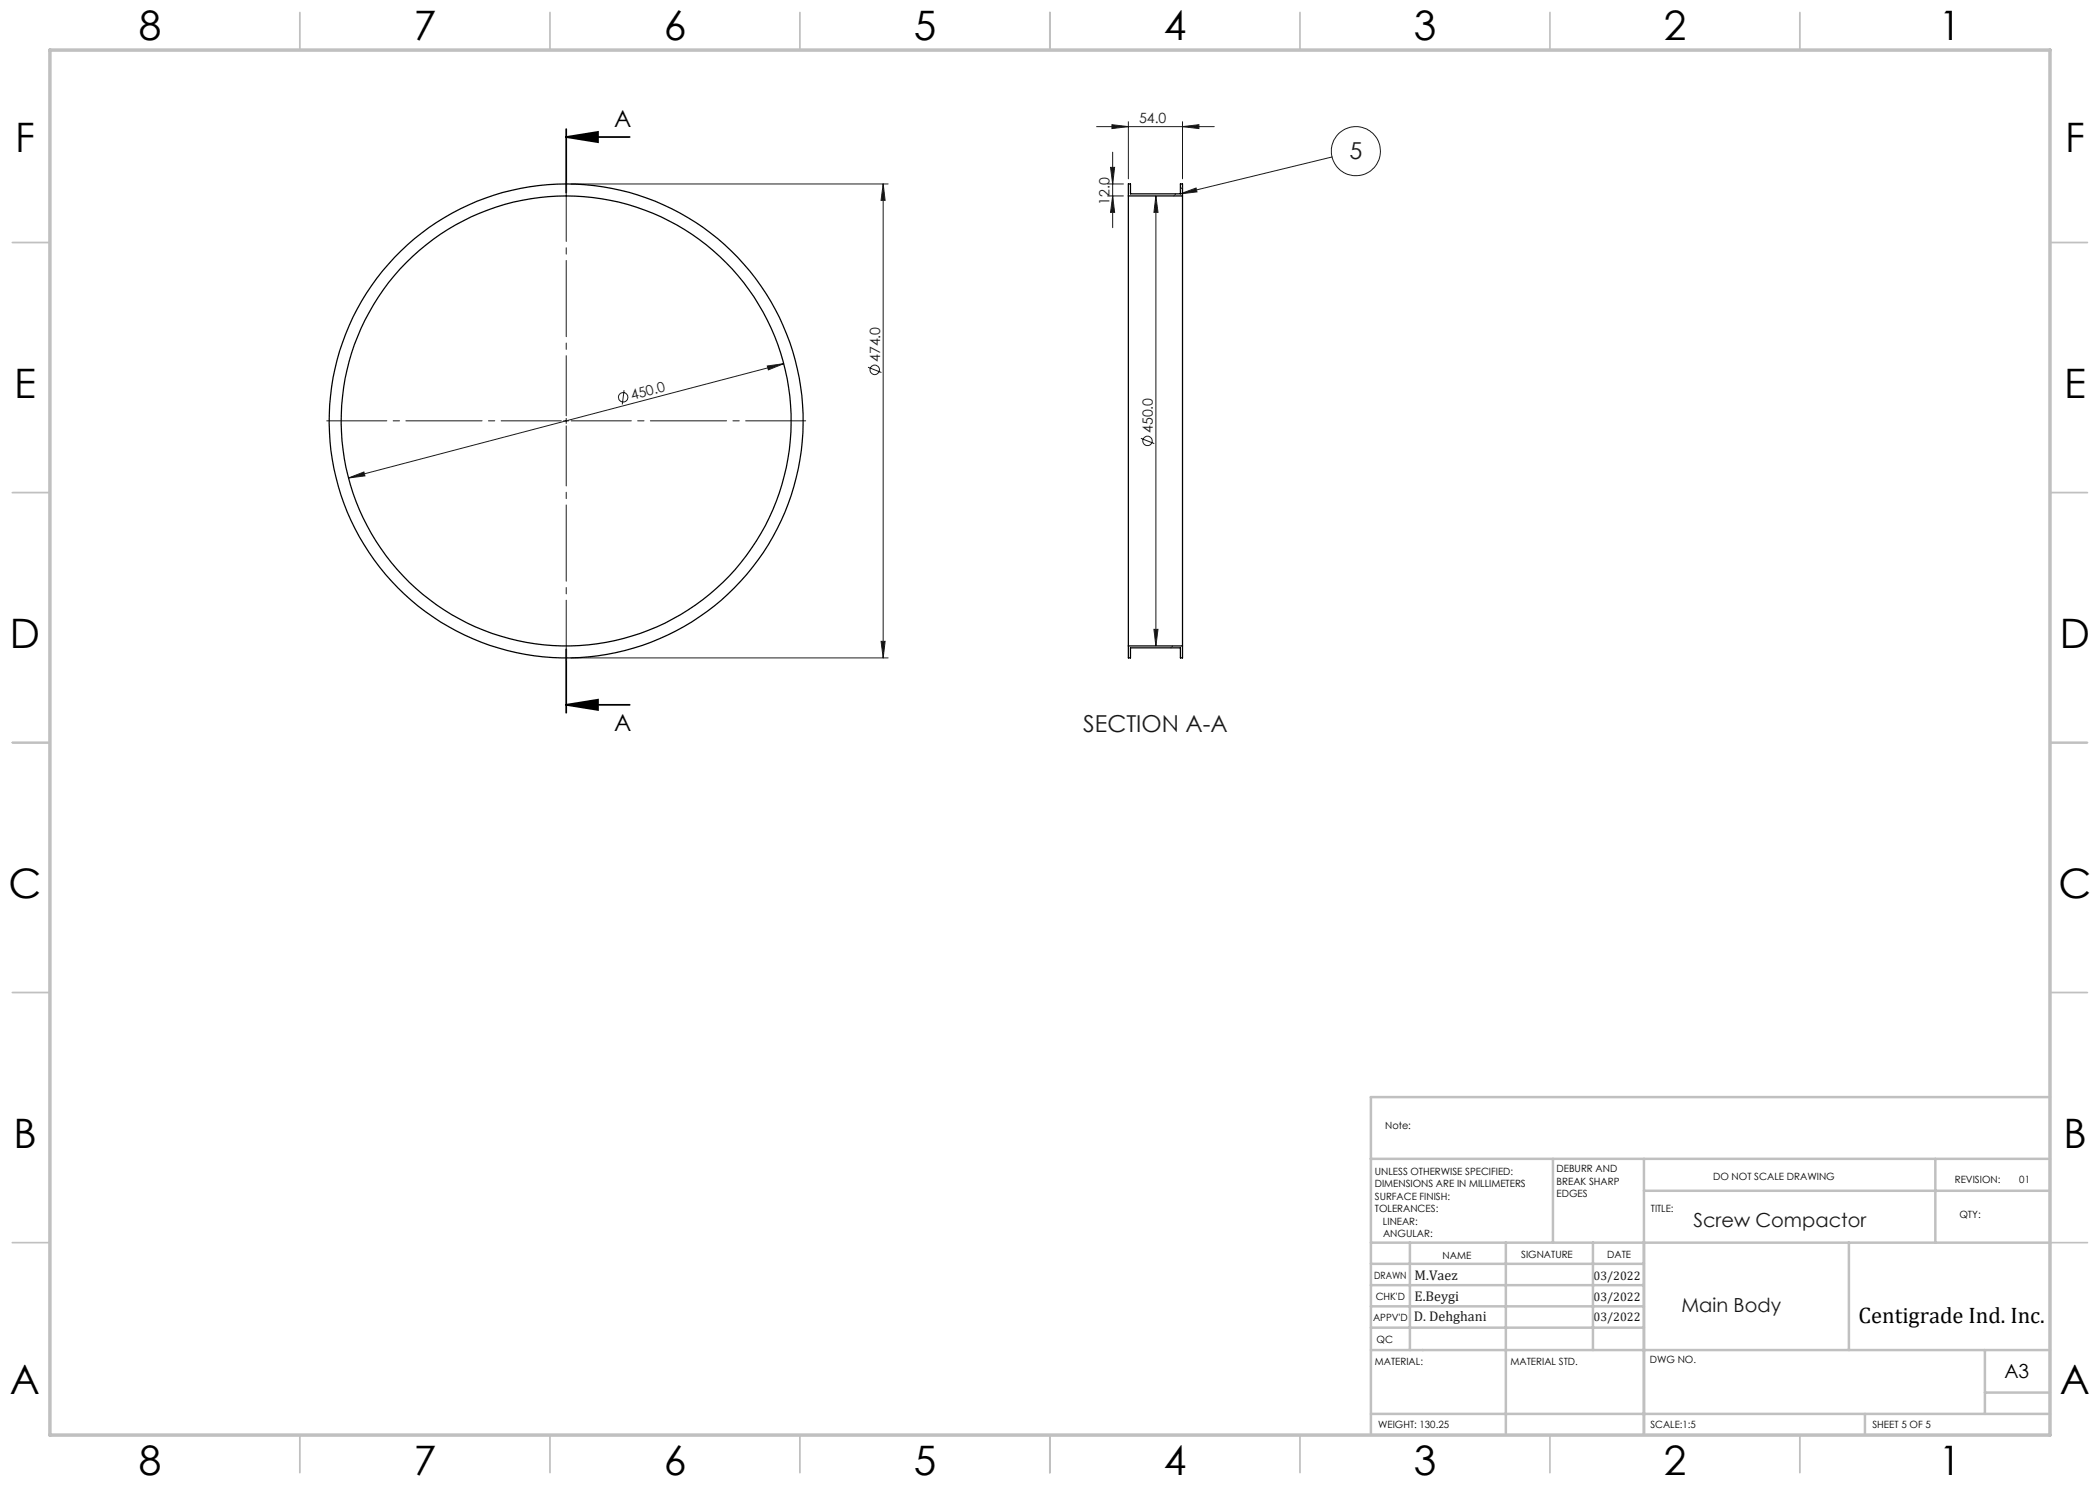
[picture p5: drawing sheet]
<svg xmlns="http://www.w3.org/2000/svg" width="420mm" height="297mm" viewBox="0 0 420 297" stroke-linecap="round" stroke-linejoin="round" font-family="sans-serif">
<g fill="none" stroke="#191924" stroke-width=".2">
<path d="M114.2 36.8h63.4M176.6 36.8v94.8M176.6 36.8l.4 3.3h-.8zM219.3 25.3h23.6M221.5 39.2h3.2M221.5 36.8h3.2M222.1 33.5h.8l-.4 3.3zM222.4 24.9l3.3 .4-3.3 .4zM222.5 39.2l.4 3.3h-.8zM222.5 30.4v15.1M225.7 24.3v11.5M231.2 39.2l.4 3.3h-.8z"/>
<path d="M231.2 39.2v90M236.1 38.8l3.1-1.2 .2 .8zM236.5 25.3l3.3-.4v.8zM236.5 24.3v11.5M266.4 31.4l-30.3 7.4M124.8 78l-.3 2.9M153.5 73.2l3.2-.5-3 1.3zM156.7 72.7l-87 22.9M173.6 73.4l2.7 1.1M69.7 95.6l3.1-1.2 .2 .8zM112.7 84.2h1M113.2 83.7v1"/>
<path d="M228.2 87.7l2.7 1M114.2 131.6h63.4M176.2 128.3h.8l-.4 3.3zM230.8 125.9h.8l-.4 3.3z"/>
<circle cx="271.2" cy="30.2" r="4.9"/>
<circle cx="124.6" cy="79.5" r=".94"/>
<circle cx="174.9" cy="74" r=".95"/>
<circle cx="229.5" cy="88.2" r=".94"/>
</g>
<path d="M113.2 27.4h12.7M113.2 25.8v12.7M113.2 27.4l6.4-1v2zM113.2 129.9v12.7M113.2 141h12.7M113.2 141l6.4-1.1v2.1z" fill="none" stroke="#000" stroke-width=".35"/>
<path d="M112.2 84.2h-46.9M113.2 83.2v-46.9M113.2 85.2v46.9M114.2 84.2h46.9" fill="none" stroke="#191924" stroke-width=".2" stroke-dasharray="15.2 1.3 1.3 1.3" stroke-dashoffset="3.2"/>
<g fill="none" stroke="#c0c0c0" stroke-width=".35">
<path d="M60 2.5v7.5M110 2.5v7.5M160 2.5v7.5M210 2.5v7.5M260 2.5v7.5M310 2.5v7.5M360 2.5v7.5M2.5 48.5h7.5M410 48.5h7.5M2.5 98.5h7.5M410 98.5h7.5M2.5 148.5h7.5"/>
<path d="M410 148.5h7.5M2.5 198.5h7.5M410 198.5h7.5M2.5 248.5h7.5M410 248.5h7.5M60 287v7.5M110 287v7.5M160 287v7.5M210 287v7.5M260 287v7.5M310 287v7.5M360 287v7.5"/>
</g>
<g fill="none" stroke="#c0c0c0" stroke-width=".5">
<path d="M410 219.4h-135.8v67.4M274.2 231.8h135.8M310.6 231.8v16.7M328.8 231.8v55.2M328.8 238.2h81.2M387.1 231.8v16.7M274.2 248.5h135.8M274.2 257h54.6M274.2 252.8h54.6M282 248.5v21.5M301.2 248.5v38.3M318.6 248.5v21.5"/>
<path d="M369.8 248.5v21.5M274.2 265.5h54.6M274.2 261.3h54.6M274.2 270h135.8M397 270v12.8M397 278.5h13M274.2 282.8h135.8M373 282.8v4.2"/>
</g>
<path d="M10 10h400v277h-400z" fill="none" stroke="#c0c0c0" stroke-width=".7"/>
<path d="M113.2 27.4l6.4-1v2zM113.2 141l6.4-1.1v2.1z" fill="#000"/>
<g fill="#191924">
<path d="M236.1 38.8l3.1-1.2 .2 .8z"/>
<path d="M236.5 25.3l3.3-.4v.8zM222.4 24.9l3.3 .4-3.3 .4z"/>
<path d="M69.7 95.6l3.3-.4-.2-.8zM153.5 73.2l.2 .8 3-1.3z"/>
<path d="M222.5 39.2l.4 3.3h-.8zM222.1 33.5h.8l-.4 3.3zM230.8 125.9h.8l-.4 3.3zM231.2 39.2l.4 3.3h-.8z"/>
<path d="M176.6 36.8l.4 3.3h-.8zM176.2 128.3h.8l-.4 3.3z"/>
</g>
<g fill="none" stroke="#000" stroke-width=".25">
<path d="M225.7 39.2v90M225.7 39.2v-2.4h.4v2h10v-2h.4v2.4M225.7 39.2h10.8M236.5 39.2v90M225.7 129.2v2.4h.4v-2h10v2h.4v-2.4M225.7 129.2h10.8"/>
<circle cx="113.2" cy="84.2" r="45"/>
<circle cx="113.2" cy="84.2" r="47.4"/>
</g>
<path d="M235.2 38.8l-.4 .4M236.5 37.5l-.4 .3M234.6 129.2l-.4 .4" fill="none" stroke="#191924" stroke-width=".2"/>
<g font-size="8.1">
<text x="27.8" y="8">8</text>
<text x="82.8" y="8">7</text>
<text x="132.8" y="8">6</text>
<text x="182.8" y="8">5</text>
<text x="232.8" y="8">4</text>
<text x="282.8" y="8">3</text>
<text x="332.8" y="8">2</text>
<text x="387.8" y="8">1</text>
<text x="3" y="30.4">F</text>
<text x="413" y="30.4">F</text>
<text x="2.8" y="79.6">E</text>
<text x="412.8" y="79.6">E</text>
<text x="2" y="129.6">D</text>
<text x="412" y="129.6">D</text>
<text x="1.7" y="179.6">C</text>
<text x="411.7" y="179.6">C</text>
<text x="2.7" y="229.6">B</text>
<text x="412.7" y="229.6">B</text>
<text x="2" y="278.9">A</text>
<text x="412" y="278.9">A</text>
<text x="27.8" y="295">8</text>
<text x="82.8" y="295">7</text>
<text x="132.8" y="295">6</text>
<text x="182.8" y="295">5</text>
<text x="232.8" y="295">4</text>
<text x="282.8" y="295">3</text>
<text x="332.8" y="295">2</text>
<text x="387.8" y="295">1</text>
</g>
<g font-size="4.7">
<text x="122.8" y="25.4">A</text>
<text x="122.8" y="146.3">A</text>
</g>
<g font-size="4.7" fill="#191924">
<text x="269.9" y="31.9">5</text>
<text x="216.6" y="146.3">SECTION A-A</text>
</g>
<text font-size="4.5" x="371.7" y="264.6">Centigrade Ind. Inc.</text>
<g font-size="3.9" fill="#191924">
<text x="338.7" y="245.3">Screw Compactor</text>
<text x="336.3" y="262.3">Main Body</text>
</g>
<text font-size="3.9" x="400.9" y="275.5">A3</text>
<g font-size="2.8" fill="#191924">
<text x="227.8" y="24.7">54.0</text>
<text x="221.9" y="41" transform="rotate(-90 221.9 41)">12.0</text>
<text x="176" y="72.4" transform="rotate(-90 176 72.4)">474.0</text>
<text x="126.4" y="80.1" transform="rotate(-15 126.4 80.1)">450.0</text>
<text x="230.6" y="86.6" transform="rotate(-90 230.6 86.6)">450.0</text>
<text x="282.9" y="255.9">M.Vaez</text>
<text x="282.9" y="260.1">E.Beygi</text>
<text x="282.8" y="264.2">D. Dehghani</text>
</g>
<g font-size="2.5" fill="#191924">
<text x="318.7" y="255.9">03/2022</text>
<text x="318.7" y="260.1">03/2022</text>
<text x="318.7" y="264.2">03/2022</text>
</g>
<g font-size="2">
<text x="277" y="225.8">Note:</text>
<text x="275" y="234.9">UNLESS OTHERWISE SPECIFIED:</text>
<text x="275" y="237.4">DIMENSIONS ARE IN MILLIMETERS</text>
<text x="275" y="239.9">SURFACE FINISH:</text>
<text x="311.3" y="234.5">DEBURR AND</text>
<text x="311.3" y="237">BREAK SHARP</text>
<text x="311.3" y="239.5">EDGES</text>
<text x="342.6" y="236">DO NOT SCALE DRAWING</text>
<text x="391" y="236.6">REVISION:</text>
<text x="403.9" y="236.6">01</text>
<text x="275" y="242.4">TOLERANCES:</text>
<text x="276.6" y="244.9">LINEAR:</text>
<text x="330.2" y="242.4">TITLE:</text>
<text x="391.9" y="243.7">QTY:</text>
<text x="276.6" y="247.4">ANGULAR:</text>
<text x="288.5" y="251.7">NAME</text>
<text x="304.2" y="251.7">SIGNATURE</text>
<text x="321.4" y="251.7">DATE</text>
<text x="274.8" y="255.9">DRAWN</text>
<text x="275.1" y="260.1">CHK'D</text>
<text x="274.6" y="264.2">APPV'D</text>
<text x="275.3" y="268.5">QC</text>
<text x="275" y="273">MATERIAL:</text>
<text x="302.1" y="273">MATERIAL STD.</text>
<text x="330" y="272.5">DWG NO.</text>
<text x="275.6" y="285.6">WEIGHT: 130.25</text>
<text x="330.1" y="285.6">SCALE:1:5</text>
<text x="374.5" y="285.6">SHEET 5 OF 5</text>
</g>
</svg>
